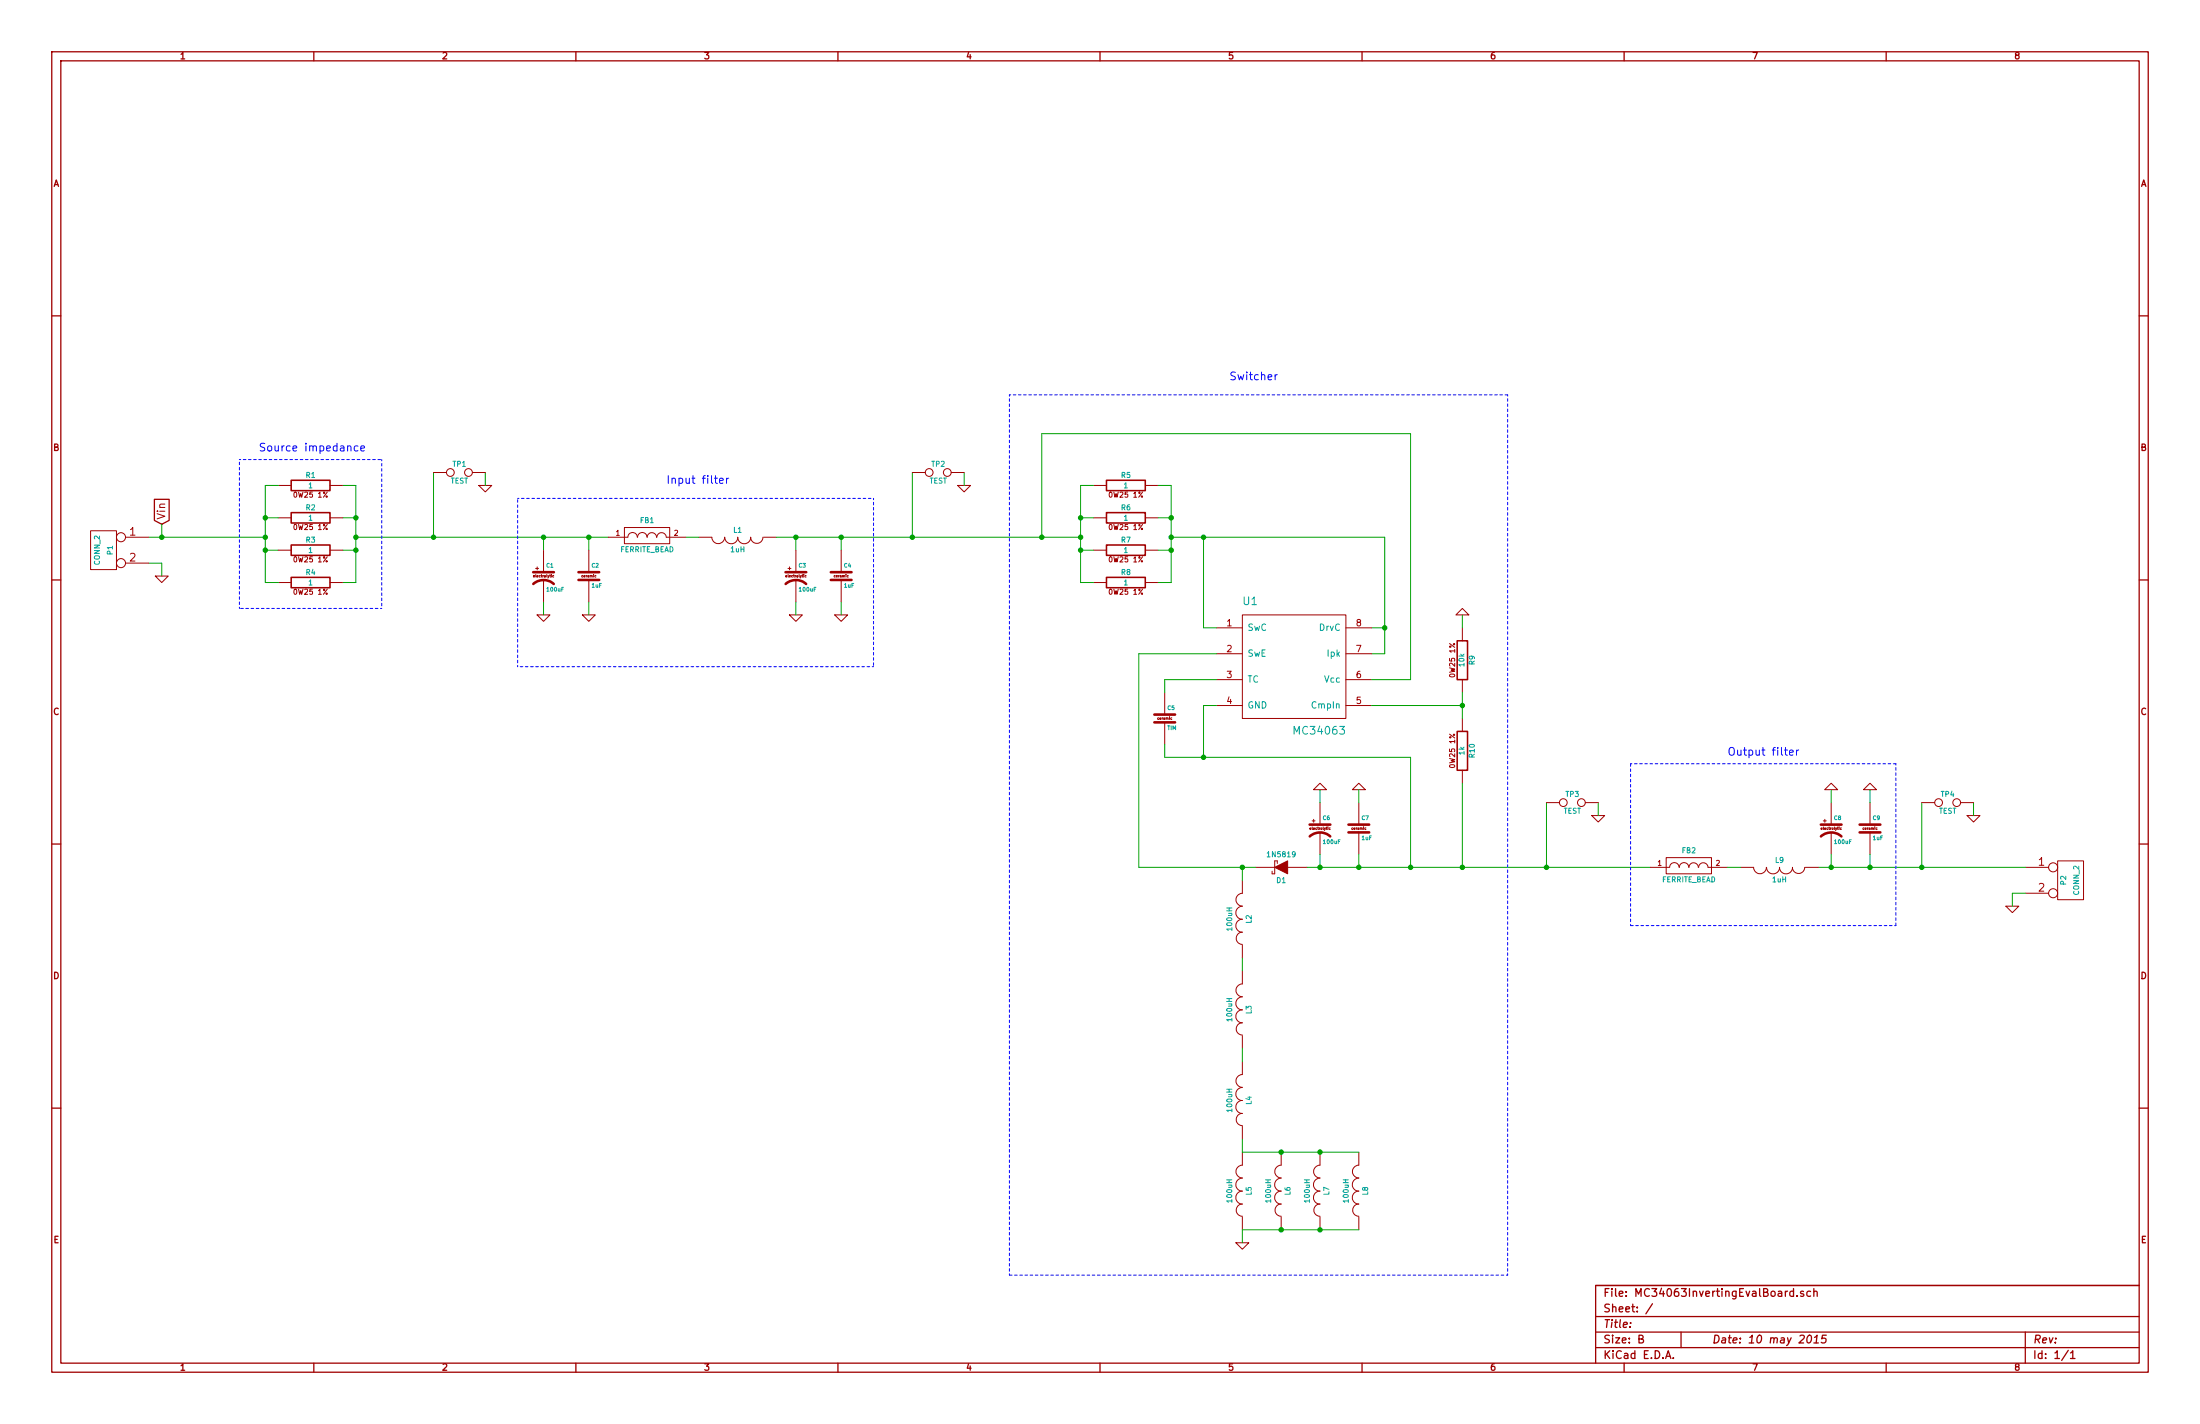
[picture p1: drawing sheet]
EESchema Schematic File Version 2
LIBS:PL_inductors
LIBS:PL_diodes
LIBS:PL_connectors
LIBS:PL_switchers
LIBS:PL_resistors
LIBS:PL_capacitors
LIBS:power
LIBS:device
LIBS:transistors
LIBS:conn
LIBS:linear
LIBS:regul
LIBS:74xx
LIBS:cmos4000
LIBS:adc-dac
LIBS:memory
LIBS:xilinx
LIBS:special
LIBS:microcontrollers
LIBS:dsp
LIBS:microchip
LIBS:analog_switches
LIBS:motorola
LIBS:texas
LIBS:intel
LIBS:audio
LIBS:interface
LIBS:digital-audio
LIBS:philips
LIBS:display
LIBS:cypress
LIBS:siliconi
LIBS:opto
LIBS:atmel
LIBS:contrib
LIBS:valves
LIBS:MC34063InvertingEvalBoard-cache
EELAYER 27 0
EELAYER END
$Descr B 17000 11000
encoding utf-8
Sheet 1 1
Title ""
Date "10 may 2015"
Rev ""
Comp ""
Comment1 ""
Comment2 ""
Comment3 ""
Comment4 ""
$EndDescr
$Comp
L MC34063 U1
U 1 1
P 10000 5150
F 0 "U1" H 9600 5650 60  0000 L CNN
F 1 "MC34063" H 10400 4650 60  0000 R CNN
F 2 "~" H 10000 5150 60  0000 C CNN
F 3 "~" H 10000 5150 60  0000 C CNN
	1    10000 5150
	1    0    0    -1  
$EndComp
$Comp
L C_CER C5
U 1 1
P 9000 5550
F 0 "C5" H 9020 5610 30  0000 L BNN
F 1 "TIM" H 9020 5490 30  0000 L TNN
F 2 "~" H 9038 5400 30  0000 C CNN
F 3 "~" H 9000 5550 60  0000 C CNN
	1    9000 5550
	1    0    0    -1  
$EndComp
Wire Wire Line
	9400 5450 9300 5450
Wire Wire Line
	9300 5450 9300 5850
Wire Wire Line
	9000 5350 9000 5250
Wire Wire Line
	9000 5250 9400 5250
Wire Wire Line
	9000 5750 9000 5850
$Comp
L CONN_2 P1
U 1 1
P 800 4250
F 0 "P1" V 750 4250 40  0000 C CNN
F 1 "CONN_2" V 850 4250 40  0000 C CNN
F 2 "" H 800 4250 60  0000 C CNN
F 3 "" H 800 4250 60  0000 C CNN
	1    800  4250
	-1   0    0    -1  
$EndComp
$Comp
L GND #PWR01
U 1 1
P 1250 4450
F 0 "#PWR01" H 1250 4450 30  0001 C CNN
F 1 "GND" H 1250 4380 30  0001 C CNN
F 2 "" H 1250 4450 60  0000 C CNN
F 3 "" H 1250 4450 60  0000 C CNN
	1    1250 4450
	1    0    0    -1  
$EndComp
Wire Wire Line
	1150 4350 1250 4350
Wire Wire Line
	1250 4350 1250 4450
$Comp
L C_EL C3
U 1 1
P 6150 4450
F 0 "C3" H 6170 4510 30  0000 L BNN
F 1 "100uF" H 6170 4360 30  0000 L TNN
F 2 "~" H 6188 4300 30  0000 C CNN
F 3 "~" H 6150 4450 60  0000 C CNN
	1    6150 4450
	1    0    0    -1  
$EndComp
Wire Wire Line
	6150 4150 6150 4250
$Comp
L GND #PWR02
U 1 1
P 6150 4750
F 0 "#PWR02" H 6150 4750 30  0001 C CNN
F 1 "GND" H 6150 4680 30  0001 C CNN
F 2 "" H 6150 4750 60  0000 C CNN
F 3 "" H 6150 4750 60  0000 C CNN
	1    6150 4750
	1    0    0    -1  
$EndComp
Wire Wire Line
	6150 4650 6150 4750
Text GLabel 1250 4050 1    60   Input ~ 0
Vin
Connection ~ 6150 4150
$Comp
L R_0W25_1PCT R6
U 1 1
P 8700 4000
F 0 "R6" V 8780 4000 40  0000 C CNN
F 1 "1" V 8700 4000 40  0000 C CNN
F 2 "~" V 8630 4000 30  0000 C CNN
F 3 "~" H 8700 4000 30  0000 C CNN
	1    8700 4000
	0    -1   -1   0   
$EndComp
$Comp
L R_0W25_1PCT R7
U 1 1
P 8700 4250
F 0 "R7" V 8780 4250 40  0000 C CNN
F 1 "1" V 8700 4250 40  0000 C CNN
F 2 "~" V 8630 4250 30  0000 C CNN
F 3 "~" H 8700 4250 30  0000 C CNN
	1    8700 4250
	0    -1   -1   0   
$EndComp
$Comp
L R_0W25_1PCT R8
U 1 1
P 8700 4500
F 0 "R8" V 8780 4500 40  0000 C CNN
F 1 "1" V 8700 4500 40  0000 C CNN
F 2 "~" V 8630 4500 30  0000 C CNN
F 3 "~" H 8700 4500 30  0000 C CNN
	1    8700 4500
	0    -1   -1   0   
$EndComp
$Comp
L R_0W25_1PCT R5
U 1 1
P 8700 3750
F 0 "R5" V 8780 3750 40  0000 C CNN
F 1 "1" V 8700 3750 40  0000 C CNN
F 2 "~" V 8630 3750 30  0000 C CNN
F 3 "~" H 8700 3750 30  0000 C CNN
	1    8700 3750
	0    -1   -1   0   
$EndComp
Wire Wire Line
	8450 3750 8350 3750
Wire Wire Line
	8350 3750 8350 4500
Wire Wire Line
	8350 4500 8450 4500
Wire Wire Line
	8450 4250 8350 4250
Connection ~ 8350 4250
Wire Wire Line
	8450 4000 8350 4000
Connection ~ 8350 4000
Connection ~ 8350 4150
Wire Wire Line
	8950 3750 9050 3750
Wire Wire Line
	9050 3750 9050 4500
Wire Wire Line
	9050 4500 8950 4500
Wire Wire Line
	8950 4250 9050 4250
Connection ~ 9050 4250
Wire Wire Line
	8950 4000 9050 4000
Connection ~ 9050 4000
Wire Wire Line
	1250 4050 1250 4150
Connection ~ 1250 4150
Wire Wire Line
	10600 5250 10900 5250
Wire Wire Line
	10900 5250 10900 3350
Wire Wire Line
	10900 3350 8050 3350
Wire Wire Line
	8050 3350 8050 4150
Connection ~ 8050 4150
Wire Wire Line
	9050 4150 10700 4150
Wire Wire Line
	10700 4150 10700 5050
Wire Wire Line
	10700 4850 10600 4850
Connection ~ 9050 4150
Wire Wire Line
	10700 5050 10600 5050
Connection ~ 10700 4850
Wire Wire Line
	9400 4850 9300 4850
Wire Wire Line
	9300 4850 9300 4150
Connection ~ 9300 4150
$Comp
L SCHOTTKY D1
U 1 1
P 9900 6700
F 0 "D1" H 9900 6800 40  0000 C CNN
F 1 "1N5819" H 9900 6600 40  0000 C CNN
F 2 "~" H 9900 6700 60  0000 C CNN
F 3 "~" H 9900 6700 60  0000 C CNN
	1    9900 6700
	-1   0    0    1   
$EndComp
$Comp
L INDUCTOR L2
U 1 1
P 9600 7100
F 0 "L2" V 9550 7100 40  0000 C CNN
F 1 "100uH" V 9700 7100 40  0000 C CNN
F 2 "~" H 9600 7100 60  0000 C CNN
F 3 "~" H 9600 7100 60  0000 C CNN
	1    9600 7100
	-1   0    0    1   
$EndComp
$Comp
L C_EL C6
U 1 1
P 10200 6400
F 0 "C6" H 10220 6460 30  0000 L BNN
F 1 "100uF" H 10220 6310 30  0000 L TNN
F 2 "~" H 10238 6250 30  0000 C CNN
F 3 "~" H 10200 6400 60  0000 C CNN
	1    10200 6400
	1    0    0    -1  
$EndComp
$Comp
L CONN_2 P2
U 1 1
P 16000 6800
F 0 "P2" V 15950 6800 40  0000 C CNN
F 1 "CONN_2" V 16050 6800 40  0000 C CNN
F 2 "" H 16000 6800 60  0000 C CNN
F 3 "" H 16000 6800 60  0000 C CNN
	1    16000 6800
	1    0    0    -1  
$EndComp
$Comp
L GND #PWR03
U 1 1
P 15550 7000
F 0 "#PWR03" H 15550 7000 30  0001 C CNN
F 1 "GND" H 15550 6930 30  0001 C CNN
F 2 "" H 15550 7000 60  0000 C CNN
F 3 "" H 15550 7000 60  0000 C CNN
	1    15550 7000
	1    0    0    -1  
$EndComp
Wire Wire Line
	15550 7000 15550 6900
Wire Wire Line
	15550 6900 15650 6900
Wire Wire Line
	10100 6700 12750 6700
Wire Wire Line
	14050 6700 15650 6700
$Comp
L GND #PWR04
U 1 1
P 10200 6100
F 0 "#PWR04" H 10200 6100 30  0001 C CNN
F 1 "GND" H 10200 6030 30  0001 C CNN
F 2 "" H 10200 6100 60  0000 C CNN
F 3 "" H 10200 6100 60  0000 C CNN
	1    10200 6100
	-1   0    0    1   
$EndComp
Wire Wire Line
	9400 5050 8800 5050
Wire Wire Line
	8800 5050 8800 6700
$Comp
L R_0W25_1PCT R9
U 1 1
P 11300 5100
F 0 "R9" V 11380 5100 40  0000 C CNN
F 1 "10k" V 11300 5100 40  0000 C CNN
F 2 "~" V 11230 5100 30  0000 C CNN
F 3 "~" H 11300 5100 30  0000 C CNN
	1    11300 5100
	1    0    0    -1  
$EndComp
$Comp
L R_0W25_1PCT R10
U 1 1
P 11300 5800
F 0 "R10" V 11380 5800 40  0000 C CNN
F 1 "1k" V 11300 5800 40  0000 C CNN
F 2 "~" V 11230 5800 30  0000 C CNN
F 3 "~" H 11300 5800 30  0000 C CNN
	1    11300 5800
	1    0    0    -1  
$EndComp
$Comp
L GND #PWR05
U 1 1
P 11300 4750
F 0 "#PWR05" H 11300 4750 30  0001 C CNN
F 1 "GND" H 11300 4680 30  0001 C CNN
F 2 "" H 11300 4750 60  0000 C CNN
F 3 "" H 11300 4750 60  0000 C CNN
	1    11300 4750
	-1   0    0    1   
$EndComp
Wire Wire Line
	11300 6700 11300 6050
Wire Wire Line
	11300 5350 11300 5550
Wire Wire Line
	10600 5450 11300 5450
Connection ~ 11300 5450
Wire Wire Line
	11300 4850 11300 4750
Wire Wire Line
	9600 6800 9600 6700
Connection ~ 9600 6700
$Comp
L GND #PWR06
U 1 1
P 9600 9600
F 0 "#PWR06" H 9600 9600 30  0001 C CNN
F 1 "GND" H 9600 9530 30  0001 C CNN
F 2 "" H 9600 9600 60  0000 C CNN
F 3 "" H 9600 9600 60  0000 C CNN
	1    9600 9600
	1    0    0    -1  
$EndComp
Wire Wire Line
	9600 9500 9600 9600
Wire Wire Line
	8800 6700 9700 6700
Wire Wire Line
	10200 6100 10200 6200
Wire Wire Line
	10200 6700 10200 6600
Connection ~ 10200 6700
Connection ~ 11300 6700
$Comp
L C_CER C4
U 1 1
P 6500 4450
F 0 "C4" H 6520 4510 30  0000 L BNN
F 1 "1uF" H 6520 4390 30  0000 L TNN
F 2 "~" H 6538 4300 30  0000 C CNN
F 3 "~" H 6500 4450 60  0000 C CNN
	1    6500 4450
	1    0    0    -1  
$EndComp
$Comp
L GND #PWR07
U 1 1
P 6500 4750
F 0 "#PWR07" H 6500 4750 30  0001 C CNN
F 1 "GND" H 6500 4680 30  0001 C CNN
F 2 "" H 6500 4750 60  0000 C CNN
F 3 "" H 6500 4750 60  0000 C CNN
	1    6500 4750
	1    0    0    -1  
$EndComp
Wire Wire Line
	6500 4650 6500 4750
Wire Wire Line
	6500 4150 6500 4250
Connection ~ 6500 4150
$Comp
L C_CER C7
U 1 1
P 10500 6400
F 0 "C7" H 10520 6460 30  0000 L BNN
F 1 "1uF" H 10520 6340 30  0000 L TNN
F 2 "~" H 10538 6250 30  0000 C CNN
F 3 "~" H 10500 6400 60  0000 C CNN
	1    10500 6400
	1    0    0    -1  
$EndComp
$Comp
L GND #PWR08
U 1 1
P 10500 6100
F 0 "#PWR08" H 10500 6100 30  0001 C CNN
F 1 "GND" H 10500 6030 30  0001 C CNN
F 2 "" H 10500 6100 60  0000 C CNN
F 3 "" H 10500 6100 60  0000 C CNN
	1    10500 6100
	-1   0    0    1   
$EndComp
Wire Wire Line
	10500 6100 10500 6200
Wire Wire Line
	10500 6600 10500 6700
Connection ~ 10500 6700
$Comp
L C_EL C8
U 1 1
P 14150 6400
F 0 "C8" H 14170 6460 30  0000 L BNN
F 1 "100uF" H 14170 6310 30  0000 L TNN
F 2 "~" H 14188 6250 30  0000 C CNN
F 3 "~" H 14150 6400 60  0000 C CNN
	1    14150 6400
	1    0    0    -1  
$EndComp
$Comp
L GND #PWR09
U 1 1
P 14150 6100
F 0 "#PWR09" H 14150 6100 30  0001 C CNN
F 1 "GND" H 14150 6030 30  0001 C CNN
F 2 "" H 14150 6100 60  0000 C CNN
F 3 "" H 14150 6100 60  0000 C CNN
	1    14150 6100
	-1   0    0    1   
$EndComp
Wire Wire Line
	14150 6100 14150 6200
$Comp
L C_CER C9
U 1 1
P 14450 6400
F 0 "C9" H 14470 6460 30  0000 L BNN
F 1 "1uF" H 14470 6340 30  0000 L TNN
F 2 "~" H 14488 6250 30  0000 C CNN
F 3 "~" H 14450 6400 60  0000 C CNN
	1    14450 6400
	1    0    0    -1  
$EndComp
$Comp
L GND #PWR010
U 1 1
P 14450 6100
F 0 "#PWR010" H 14450 6100 30  0001 C CNN
F 1 "GND" H 14450 6030 30  0001 C CNN
F 2 "" H 14450 6100 60  0000 C CNN
F 3 "" H 14450 6100 60  0000 C CNN
	1    14450 6100
	-1   0    0    1   
$EndComp
Wire Wire Line
	14450 6100 14450 6200
Wire Wire Line
	14450 6700 14450 6600
Connection ~ 14450 6700
Wire Wire Line
	14150 6600 14150 6700
Connection ~ 14150 6700
$Comp
L INDUCTOR L9
U 1 1
P 13750 6700
F 0 "L9" V 13700 6700 40  0000 C CNN
F 1 "1uH" V 13850 6700 40  0000 C CNN
F 2 "~" H 13750 6700 60  0000 C CNN
F 3 "~" H 13750 6700 60  0000 C CNN
	1    13750 6700
	0    1    1    0   
$EndComp
Text Notes 13350 5850 0    60   ~ 0
Output filter
$Comp
L C_EL C1
U 1 1
P 4200 4450
F 0 "C1" H 4220 4510 30  0000 L BNN
F 1 "100uF" H 4220 4360 30  0000 L TNN
F 2 "~" H 4238 4300 30  0000 C CNN
F 3 "~" H 4200 4450 60  0000 C CNN
	1    4200 4450
	1    0    0    -1  
$EndComp
$Comp
L GND #PWR011
U 1 1
P 4200 4750
F 0 "#PWR011" H 4200 4750 30  0001 C CNN
F 1 "GND" H 4200 4680 30  0001 C CNN
F 2 "" H 4200 4750 60  0000 C CNN
F 3 "" H 4200 4750 60  0000 C CNN
	1    4200 4750
	1    0    0    -1  
$EndComp
Wire Wire Line
	4200 4650 4200 4750
$Comp
L C_CER C2
U 1 1
P 4550 4450
F 0 "C2" H 4570 4510 30  0000 L BNN
F 1 "1uF" H 4570 4390 30  0000 L TNN
F 2 "~" H 4588 4300 30  0000 C CNN
F 3 "~" H 4550 4450 60  0000 C CNN
	1    4550 4450
	1    0    0    -1  
$EndComp
$Comp
L GND #PWR012
U 1 1
P 4550 4750
F 0 "#PWR012" H 4550 4750 30  0001 C CNN
F 1 "GND" H 4550 4680 30  0001 C CNN
F 2 "" H 4550 4750 60  0000 C CNN
F 3 "" H 4550 4750 60  0000 C CNN
	1    4550 4750
	1    0    0    -1  
$EndComp
Wire Wire Line
	4550 4650 4550 4750
Wire Wire Line
	4200 4150 4200 4250
Connection ~ 4200 4150
Wire Wire Line
	4550 4150 4550 4250
Connection ~ 4550 4150
$Comp
L INDUCTOR L1
U 1 1
P 5700 4150
F 0 "L1" V 5650 4150 40  0000 C CNN
F 1 "1uH" V 5800 4150 40  0000 C CNN
F 2 "~" H 5700 4150 60  0000 C CNN
F 3 "~" H 5700 4150 60  0000 C CNN
	1    5700 4150
	0    1    1    0   
$EndComp
Wire Wire Line
	6000 4150 8350 4150
Wire Wire Line
	2050 4150 1150 4150
Wire Wire Line
	2750 4150 4700 4150
Wire Notes Line
	12600 5900 14650 5900
Wire Notes Line
	14650 5900 14650 7150
Wire Notes Line
	14650 7150 12600 7150
Wire Notes Line
	12600 7150 12600 5900
Text Notes 5150 3750 0    60   ~ 0
Input filter
Wire Notes Line
	4000 3850 6750 3850
Wire Notes Line
	6750 3850 6750 5150
Wire Notes Line
	6750 5150 4000 5150
Wire Notes Line
	4000 5150 4000 3850
$Comp
L FERRITE_BEAD FB1
U 1 1
P 5000 4150
F 0 "FB1" H 5000 4275 40  0000 C CNN
F 1 "FERRITE_BEAD" H 5000 4050 40  0000 C CNN
F 2 "~" H 5000 4150 60  0000 C CNN
F 3 "~" H 5000 4150 60  0000 C CNN
	1    5000 4150
	1    0    0    -1  
$EndComp
Wire Wire Line
	5300 4150 5400 4150
$Comp
L FERRITE_BEAD FB2
U 1 1
P 13050 6700
F 0 "FB2" H 13050 6825 40  0000 C CNN
F 1 "FERRITE_BEAD" H 13050 6600 40  0000 C CNN
F 2 "~" H 13050 6700 60  0000 C CNN
F 3 "~" H 13050 6700 60  0000 C CNN
	1    13050 6700
	1    0    0    -1  
$EndComp
Wire Wire Line
	13350 6700 13450 6700
$Comp
L GND #PWR013
U 1 1
P 15250 6300
F 0 "#PWR013" H 15250 6300 30  0001 C CNN
F 1 "GND" H 15250 6230 30  0001 C CNN
F 2 "" H 15250 6300 60  0000 C CNN
F 3 "" H 15250 6300 60  0000 C CNN
	1    15250 6300
	1    0    0    -1  
$EndComp
Wire Wire Line
	15250 6200 15250 6300
Wire Wire Line
	14850 6200 14850 6700
$Comp
L TEST TP4
U 1 1
P 15050 6200
F 0 "TP4" H 15050 6260 40  0000 C CNN
F 1 "TEST" H 15050 6130 40  0000 C CNN
F 2 "" H 15050 6200 60  0000 C CNN
F 3 "" H 15050 6200 60  0000 C CNN
	1    15050 6200
	1    0    0    -1  
$EndComp
$Comp
L GND #PWR014
U 1 1
P 12350 6300
F 0 "#PWR014" H 12350 6300 30  0001 C CNN
F 1 "GND" H 12350 6230 30  0001 C CNN
F 2 "" H 12350 6300 60  0000 C CNN
F 3 "" H 12350 6300 60  0000 C CNN
	1    12350 6300
	1    0    0    -1  
$EndComp
Wire Wire Line
	12350 6200 12350 6300
Wire Wire Line
	11950 6200 11950 6700
$Comp
L TEST TP3
U 1 1
P 12150 6200
F 0 "TP3" H 12150 6260 40  0000 C CNN
F 1 "TEST" H 12150 6130 40  0000 C CNN
F 2 "" H 12150 6200 60  0000 C CNN
F 3 "" H 12150 6200 60  0000 C CNN
	1    12150 6200
	1    0    0    -1  
$EndComp
$Comp
L GND #PWR015
U 1 1
P 7450 3750
F 0 "#PWR015" H 7450 3750 30  0001 C CNN
F 1 "GND" H 7450 3680 30  0001 C CNN
F 2 "" H 7450 3750 60  0000 C CNN
F 3 "" H 7450 3750 60  0000 C CNN
	1    7450 3750
	1    0    0    -1  
$EndComp
Wire Wire Line
	7450 3650 7450 3750
Wire Wire Line
	7050 3650 7050 4150
$Comp
L TEST TP2
U 1 1
P 7250 3650
F 0 "TP2" H 7250 3710 40  0000 C CNN
F 1 "TEST" H 7250 3580 40  0000 C CNN
F 2 "" H 7250 3650 60  0000 C CNN
F 3 "" H 7250 3650 60  0000 C CNN
	1    7250 3650
	1    0    0    -1  
$EndComp
$Comp
L GND #PWR016
U 1 1
P 3750 3750
F 0 "#PWR016" H 3750 3750 30  0001 C CNN
F 1 "GND" H 3750 3680 30  0001 C CNN
F 2 "" H 3750 3750 60  0000 C CNN
F 3 "" H 3750 3750 60  0000 C CNN
	1    3750 3750
	1    0    0    -1  
$EndComp
Wire Wire Line
	3750 3650 3750 3750
Wire Wire Line
	3350 3650 3350 4150
$Comp
L TEST TP1
U 1 1
P 3550 3650
F 0 "TP1" H 3550 3710 40  0000 C CNN
F 1 "TEST" H 3550 3580 40  0000 C CNN
F 2 "" H 3550 3650 60  0000 C CNN
F 3 "" H 3550 3650 60  0000 C CNN
	1    3550 3650
	1    0    0    -1  
$EndComp
Wire Notes Line
	7800 3050 11650 3050
Wire Notes Line
	11650 3050 11650 9850
Wire Notes Line
	11650 9850 7800 9850
Wire Notes Line
	7800 9850 7800 3050
Text Notes 9500 2950 0    60   ~ 0
Switcher
Connection ~ 14850 6700
Connection ~ 11950 6700
Connection ~ 3350 4150
Connection ~ 7050 4150
$Comp
L R_0W25_1PCT R2
U 1 1
P 2400 4000
F 0 "R2" V 2480 4000 40  0000 C CNN
F 1 "1" V 2400 4000 40  0000 C CNN
F 2 "~" V 2330 4000 30  0000 C CNN
F 3 "~" H 2400 4000 30  0000 C CNN
	1    2400 4000
	0    -1   -1   0   
$EndComp
$Comp
L R_0W25_1PCT R3
U 1 1
P 2400 4250
F 0 "R3" V 2480 4250 40  0000 C CNN
F 1 "1" V 2400 4250 40  0000 C CNN
F 2 "~" V 2330 4250 30  0000 C CNN
F 3 "~" H 2400 4250 30  0000 C CNN
	1    2400 4250
	0    -1   -1   0   
$EndComp
$Comp
L R_0W25_1PCT R4
U 1 1
P 2400 4500
F 0 "R4" V 2480 4500 40  0000 C CNN
F 1 "1" V 2400 4500 40  0000 C CNN
F 2 "~" V 2330 4500 30  0000 C CNN
F 3 "~" H 2400 4500 30  0000 C CNN
	1    2400 4500
	0    -1   -1   0   
$EndComp
$Comp
L R_0W25_1PCT R1
U 1 1
P 2400 3750
F 0 "R1" V 2480 3750 40  0000 C CNN
F 1 "1" V 2400 3750 40  0000 C CNN
F 2 "~" V 2330 3750 30  0000 C CNN
F 3 "~" H 2400 3750 30  0000 C CNN
	1    2400 3750
	0    -1   -1   0   
$EndComp
Wire Wire Line
	2150 3750 2050 3750
Wire Wire Line
	2050 3750 2050 4500
Wire Wire Line
	2050 4500 2150 4500
Wire Wire Line
	2150 4250 2050 4250
Connection ~ 2050 4250
Wire Wire Line
	2150 4000 2050 4000
Connection ~ 2050 4000
Wire Wire Line
	2650 3750 2750 3750
Wire Wire Line
	2750 3750 2750 4500
Wire Wire Line
	2750 4500 2650 4500
Wire Wire Line
	2650 4250 2750 4250
Connection ~ 2750 4250
Wire Wire Line
	2650 4000 2750 4000
Connection ~ 2750 4000
Connection ~ 2050 4150
Connection ~ 2750 4150
Wire Notes Line
	1850 3550 2950 3550
Wire Notes Line
	2950 3550 2950 4700
Wire Notes Line
	2950 4700 1850 4700
Wire Notes Line
	1850 4700 1850 3550
Text Notes 2000 3500 0    60   ~ 0
Source impedance
$Comp
L INDUCTOR L3
U 1 1
P 9600 7800
F 0 "L3" V 9550 7800 40  0000 C CNN
F 1 "100uH" V 9700 7800 40  0000 C CNN
F 2 "~" H 9600 7800 60  0000 C CNN
F 3 "~" H 9600 7800 60  0000 C CNN
	1    9600 7800
	-1   0    0    1   
$EndComp
$Comp
L INDUCTOR L4
U 1 1
P 9600 8500
F 0 "L4" V 9550 8500 40  0000 C CNN
F 1 "100uH" V 9700 8500 40  0000 C CNN
F 2 "~" H 9600 8500 60  0000 C CNN
F 3 "~" H 9600 8500 60  0000 C CNN
	1    9600 8500
	-1   0    0    1   
$EndComp
$Comp
L INDUCTOR L5
U 1 1
P 9600 9200
F 0 "L5" V 9550 9200 40  0000 C CNN
F 1 "100uH" V 9700 9200 40  0000 C CNN
F 2 "~" H 9600 9200 60  0000 C CNN
F 3 "~" H 9600 9200 60  0000 C CNN
	1    9600 9200
	-1   0    0    1   
$EndComp
Wire Wire Line
	9600 8800 9600 8900
Wire Wire Line
	9600 8100 9600 8200
Wire Wire Line
	9600 7400 9600 7500
$Comp
L INDUCTOR L6
U 1 1
P 9900 9200
F 0 "L6" V 9850 9200 40  0000 C CNN
F 1 "100uH" V 10000 9200 40  0000 C CNN
F 2 "~" H 9900 9200 60  0000 C CNN
F 3 "~" H 9900 9200 60  0000 C CNN
	1    9900 9200
	-1   0    0    1   
$EndComp
$Comp
L INDUCTOR L7
U 1 1
P 10200 9200
F 0 "L7" V 10150 9200 40  0000 C CNN
F 1 "100uH" V 10300 9200 40  0000 C CNN
F 2 "~" H 10200 9200 60  0000 C CNN
F 3 "~" H 10200 9200 60  0000 C CNN
	1    10200 9200
	-1   0    0    1   
$EndComp
$Comp
L INDUCTOR L8
U 1 1
P 10500 9200
F 0 "L8" V 10450 9200 40  0000 C CNN
F 1 "100uH" V 10600 9200 40  0000 C CNN
F 2 "~" H 10500 9200 60  0000 C CNN
F 3 "~" H 10500 9200 60  0000 C CNN
	1    10500 9200
	-1   0    0    1   
$EndComp
Wire Wire Line
	9600 8900 10500 8900
Connection ~ 9900 8900
Connection ~ 10200 8900
Wire Wire Line
	9600 9500 10500 9500
Connection ~ 10200 9500
Connection ~ 9900 9500
Wire Wire Line
	9000 5850 10900 5850
Wire Wire Line
	10900 5850 10900 6700
Connection ~ 10900 6700
Connection ~ 9300 5850
$EndSCHEMATC
